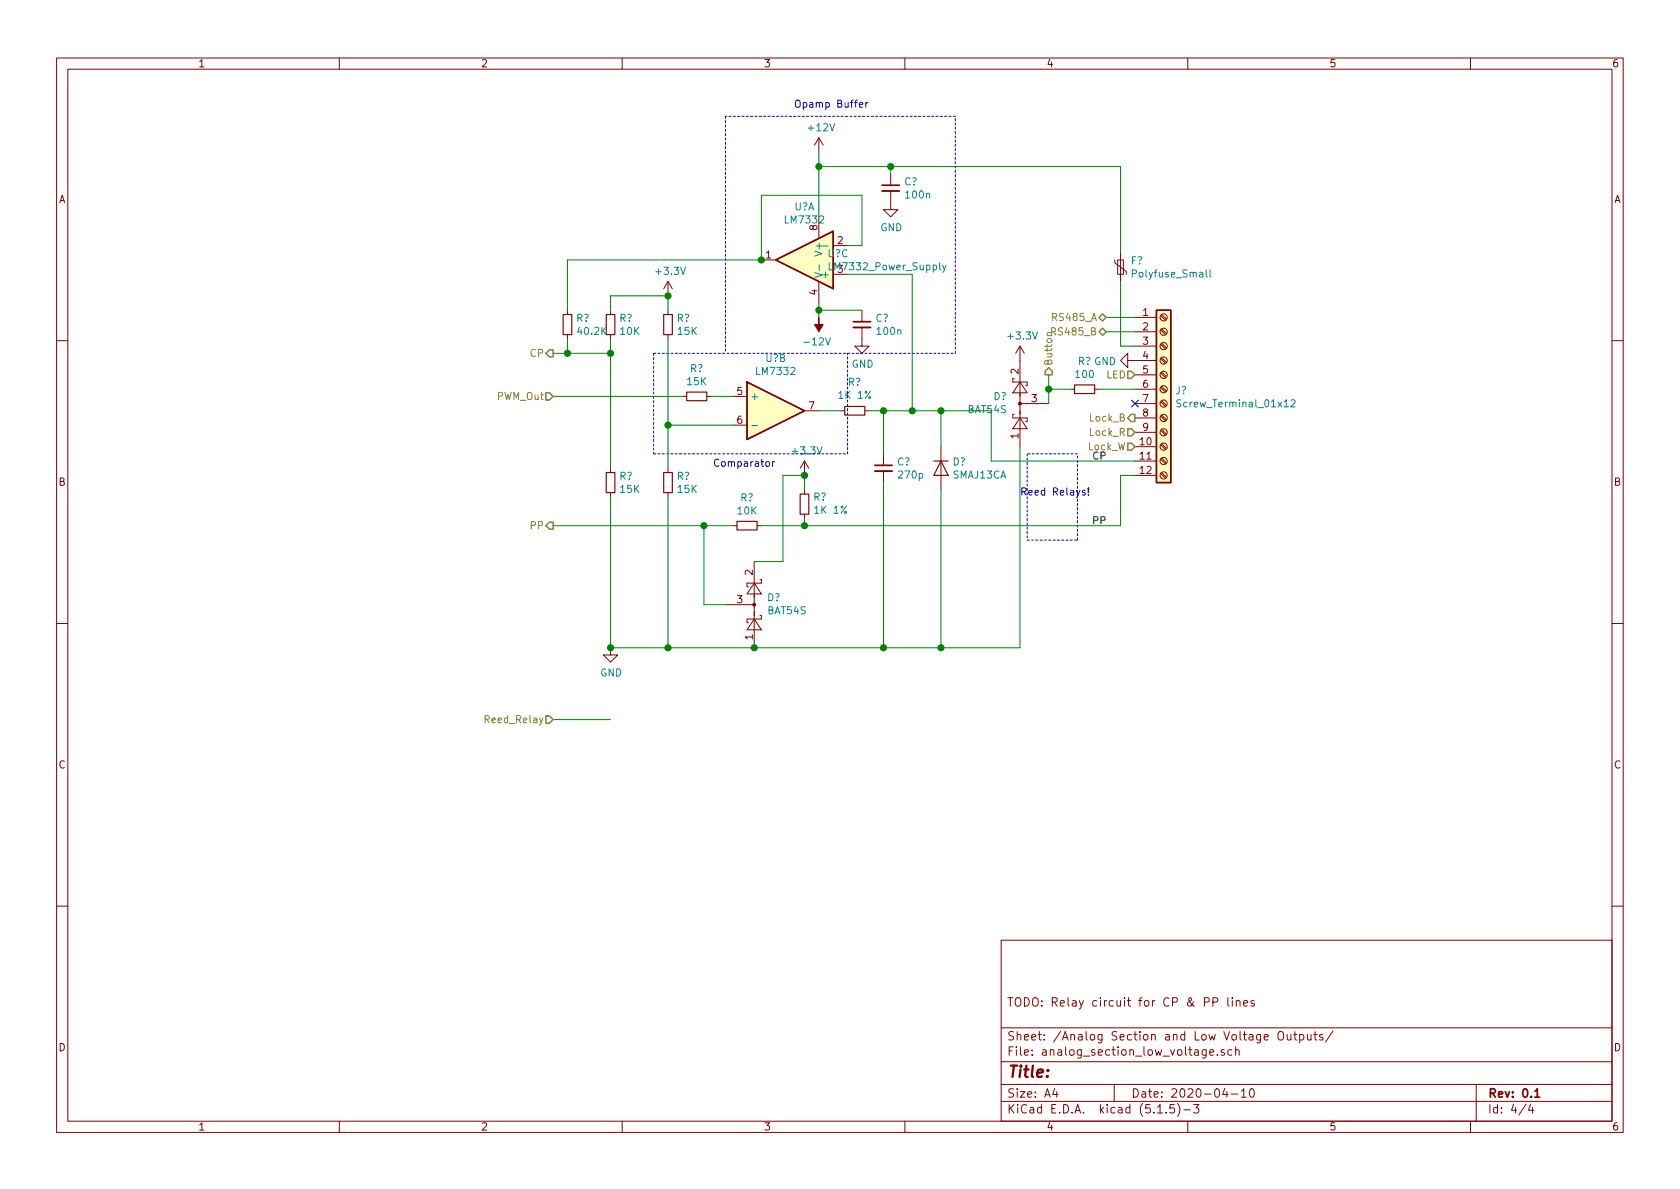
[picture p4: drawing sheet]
EESchema Schematic File Version 4
EELAYER 30 0
EELAYER END
$Descr A4 11693 8268
encoding utf-8
Sheet 4 4
Title ""
Date "2020-04-10"
Rev "0.1"
Comp ""
Comment1 "TODO: Relay circuit for CP & PP lines"
Comment2 ""
Comment3 ""
Comment4 ""
$EndDescr
$Comp
L Connector:Screw_Terminal_01x12 J?
U 1 1
P 8100 2700
F 0 "J?" H 8180 2692 50  0000 L CNN
F 1 "Screw_Terminal_01x12" H 8180 2601 50  0000 L CNN
F 2 "" H 8100 2700 50  0001 C CNN
F 3 "~" H 8100 2700 50  0001 C CNN
	1    8100 2700
	1    0    0    -1  
$EndComp
Wire Wire Line
	7900 2200 7700 2200
Wire Wire Line
	7900 2300 7700 2300
Wire Wire Line
	7900 2400 7800 2400
Wire Wire Line
	7800 2400 7800 1950
$Comp
L Device:Polyfuse_Small F?
U 1 1
P 7800 1850
F 0 "F?" H 7868 1896 50  0000 L CNN
F 1 "Polyfuse_Small" H 7868 1805 50  0000 L CNN
F 2 "" H 7850 1650 50  0001 L CNN
F 3 "~" H 7800 1850 50  0001 C CNN
	1    7800 1850
	1    0    0    -1  
$EndComp
Wire Wire Line
	7800 1750 7800 1150
$Comp
L Device:C_Small C?
U 1 1
P 6200 1300
F 0 "C?" H 6292 1346 50  0000 L CNN
F 1 "100n" H 6292 1255 50  0000 L CNN
F 2 "" H 6200 1300 50  0001 C CNN
F 3 "~" H 6200 1300 50  0001 C CNN
	1    6200 1300
	1    0    0    -1  
$EndComp
Wire Wire Line
	6200 1150 6200 1200
$Comp
L power:GND #PWR0101
U 1 1
P 6200 1400
F 0 "#PWR0101" H 6200 1150 50  0001 C CNN
F 1 "GND" H 6205 1227 50  0000 C CNN
F 2 "" H 6200 1400 50  0001 C CNN
F 3 "" H 6200 1400 50  0001 C CNN
	1    6200 1400
	1    0    0    -1  
$EndComp
Wire Wire Line
	5700 1150 5700 1050
$Comp
L power:+12V #PWR0102
U 1 1
P 5700 1050
F 0 "#PWR0102" H 5700 900 50  0001 C CNN
F 1 "+12V" H 5715 1223 50  0000 C CNN
F 2 "" H 5700 1050 50  0001 C CNN
F 3 "" H 5700 1050 50  0001 C CNN
	1    5700 1050
	1    0    0    -1  
$EndComp
Connection ~ 6200 1150
Wire Wire Line
	6200 1150 7800 1150
$Comp
L Device:Opamp_Dual_Generic U?
U 1 1
P 5600 1800
F 0 "U?" H 5600 1433 50  0000 C CNN
F 1 "LM7332" H 5600 1524 50  0000 C CNN
F 2 "" H 5600 1800 50  0001 C CNN
F 3 "~" H 5600 1800 50  0001 C CNN
	1    5600 1800
	-1   0    0    1   
$EndComp
$Comp
L Device:Opamp_Dual_Generic U?
U 2 1
P 5400 2850
F 0 "U?" H 5400 3217 50  0000 C CNN
F 1 "LM7332" H 5400 3126 50  0000 C CNN
F 2 "" H 5400 2850 50  0001 C CNN
F 3 "~" H 5400 2850 50  0001 C CNN
	2    5400 2850
	1    0    0    -1  
$EndComp
$Comp
L Device:Opamp_Dual_Generic U?
U 3 1
P 5800 1800
F 0 "U?" H 5758 1846 50  0000 L CNN
F 1 "LM7332_Power_Supply" H 5758 1755 50  0000 L CNN
F 2 "" H 5800 1800 50  0001 C CNN
F 3 "~" H 5800 1800 50  0001 C CNN
	3    5800 1800
	1    0    0    -1  
$EndComp
Wire Wire Line
	5700 1500 5700 1150
Connection ~ 5700 1150
Wire Wire Line
	5700 1150 6200 1150
Wire Wire Line
	5900 1700 6000 1700
Wire Wire Line
	6000 1700 6000 1350
Wire Wire Line
	6000 1350 5300 1350
Wire Wire Line
	5300 1350 5300 1800
Wire Wire Line
	5700 2100 5700 2150
$Comp
L power:-12V #PWR0103
U 1 1
P 5700 2200
F 0 "#PWR0103" H 5700 2300 50  0001 C CNN
F 1 "-12V" H 5715 2373 50  0000 C CNN
F 2 "" H 5700 2200 50  0001 C CNN
F 3 "" H 5700 2200 50  0001 C CNN
	1    5700 2200
	-1   0    0    1   
$EndComp
Connection ~ 5700 2150
Wire Wire Line
	5700 2150 5700 2200
$Comp
L Device:C_Small C?
U 1 1
P 6000 2250
F 0 "C?" H 6092 2296 50  0000 L CNN
F 1 "100n" H 6092 2205 50  0000 L CNN
F 2 "" H 6000 2250 50  0001 C CNN
F 3 "~" H 6000 2250 50  0001 C CNN
	1    6000 2250
	1    0    0    -1  
$EndComp
Wire Wire Line
	5700 2150 6000 2150
$Comp
L power:GND #PWR0104
U 1 1
P 6000 2350
F 0 "#PWR0104" H 6000 2100 50  0001 C CNN
F 1 "GND" H 6005 2177 50  0000 C CNN
F 2 "" H 6000 2350 50  0001 C CNN
F 3 "" H 6000 2350 50  0001 C CNN
	1    6000 2350
	1    0    0    -1  
$EndComp
Wire Wire Line
	5900 1900 6350 1900
$Comp
L Device:R_Small R?
U 1 1
P 5950 2850
F 0 "R?" V 6146 2850 50  0000 C CNN
F 1 "1K 1%" V 6055 2850 50  0000 C CNN
F 2 "" H 5950 2850 50  0001 C CNN
F 3 "~" H 5950 2850 50  0001 C CNN
	1    5950 2850
	0    -1   -1   0   
$EndComp
Wire Wire Line
	5850 2850 5700 2850
Wire Wire Line
	6050 2850 6150 2850
Wire Wire Line
	6350 1900 6350 2850
Wire Wire Line
	5100 2950 4650 2950
Wire Wire Line
	4650 2350 4650 2950
$Comp
L Device:R_Small R?
U 1 1
P 4650 2250
F 0 "R?" H 4709 2296 50  0000 L CNN
F 1 "15K" H 4709 2205 50  0000 L CNN
F 2 "" H 4650 2250 50  0001 C CNN
F 3 "~" H 4650 2250 50  0001 C CNN
	1    4650 2250
	1    0    0    -1  
$EndComp
$Comp
L Device:R_Small R?
U 1 1
P 4650 3350
F 0 "R?" H 4709 3396 50  0000 L CNN
F 1 "15K" H 4709 3305 50  0000 L CNN
F 2 "" H 4650 3350 50  0001 C CNN
F 3 "~" H 4650 3350 50  0001 C CNN
	1    4650 3350
	1    0    0    -1  
$EndComp
Wire Wire Line
	4650 2950 4650 3250
Connection ~ 4650 2950
Wire Wire Line
	5100 2750 4950 2750
$Comp
L Device:R_Small R?
U 1 1
P 4850 2750
F 0 "R?" V 4654 2750 50  0000 C CNN
F 1 "15K" V 4745 2750 50  0000 C CNN
F 2 "" H 4850 2750 50  0001 C CNN
F 3 "~" H 4850 2750 50  0001 C CNN
	1    4850 2750
	0    1    1    0   
$EndComp
Text HLabel 3850 2750 0    50   Input ~ 0
PWM_Out
Wire Wire Line
	4650 2150 4650 2050
$Comp
L power:+3.3V #PWR0105
U 1 1
P 4650 2050
F 0 "#PWR0105" H 4650 1900 50  0001 C CNN
F 1 "+3.3V" H 4665 2223 50  0000 C CNN
F 2 "" H 4650 2050 50  0001 C CNN
F 3 "" H 4650 2050 50  0001 C CNN
	1    4650 2050
	1    0    0    -1  
$EndComp
$Comp
L Device:R_Small R?
U 1 1
P 4250 3350
F 0 "R?" H 4309 3396 50  0000 L CNN
F 1 "15K" H 4309 3305 50  0000 L CNN
F 2 "" H 4250 3350 50  0001 C CNN
F 3 "~" H 4250 3350 50  0001 C CNN
	1    4250 3350
	1    0    0    -1  
$EndComp
$Comp
L Device:R_Small R?
U 1 1
P 4250 2250
F 0 "R?" H 4309 2296 50  0000 L CNN
F 1 "10K" H 4309 2205 50  0000 L CNN
F 2 "" H 4250 2250 50  0001 C CNN
F 3 "~" H 4250 2250 50  0001 C CNN
	1    4250 2250
	1    0    0    -1  
$EndComp
Wire Wire Line
	4250 2350 4250 2450
Wire Wire Line
	4250 3450 4250 4500
Wire Wire Line
	4650 4500 4650 3450
$Comp
L power:GND #PWR0106
U 1 1
P 4250 4500
F 0 "#PWR0106" H 4250 4250 50  0001 C CNN
F 1 "GND" H 4255 4327 50  0000 C CNN
F 2 "" H 4250 4500 50  0001 C CNN
F 3 "" H 4250 4500 50  0001 C CNN
	1    4250 4500
	1    0    0    -1  
$EndComp
Wire Wire Line
	4250 2450 3950 2450
Connection ~ 4250 2450
Wire Wire Line
	4250 2450 4250 3250
Text HLabel 3850 2450 0    50   Output ~ 0
CP
Wire Wire Line
	4250 2150 4250 2050
Wire Wire Line
	4250 2050 4650 2050
Connection ~ 4650 2050
Wire Wire Line
	5300 1800 3950 1800
Wire Wire Line
	3950 1800 3950 2150
Connection ~ 5300 1800
$Comp
L Device:R_Small R?
U 1 1
P 3950 2250
F 0 "R?" H 4009 2296 50  0000 L CNN
F 1 "40.2K" H 4009 2205 50  0000 L CNN
F 2 "" H 3950 2250 50  0001 C CNN
F 3 "~" H 3950 2250 50  0001 C CNN
	1    3950 2250
	1    0    0    -1  
$EndComp
Wire Wire Line
	3950 2350 3950 2450
Connection ~ 3950 2450
Wire Wire Line
	3950 2450 3850 2450
Wire Wire Line
	3850 2750 4750 2750
Wire Wire Line
	3850 3650 4900 3650
$Comp
L Device:R_Small R?
U 1 1
P 5200 3650
F 0 "R?" V 5004 3650 50  0000 C CNN
F 1 "10K" V 5095 3650 50  0000 C CNN
F 2 "" H 5200 3650 50  0001 C CNN
F 3 "~" H 5200 3650 50  0001 C CNN
	1    5200 3650
	0    1    1    0   
$EndComp
Connection ~ 4900 3650
Wire Wire Line
	4900 3650 5100 3650
$Comp
L Device:R_Small R?
U 1 1
P 5600 3500
F 0 "R?" H 5541 3454 50  0000 R CNN
F 1 "1K 1%" H 5541 3545 50  0000 R CNN
F 2 "" H 5600 3500 50  0001 C CNN
F 3 "~" H 5600 3500 50  0001 C CNN
	1    5600 3500
	-1   0    0    1   
$EndComp
Wire Wire Line
	5300 3650 5600 3650
Wire Wire Line
	5600 3650 5600 3600
Connection ~ 5600 3650
Wire Wire Line
	5450 3300 5600 3300
Wire Wire Line
	5600 3300 5600 3400
$Comp
L power:+3.3V #PWR0107
U 1 1
P 5600 3300
F 0 "#PWR0107" H 5600 3150 50  0001 C CNN
F 1 "+3.3V" H 5615 3473 50  0000 C CNN
F 2 "" H 5600 3300 50  0001 C CNN
F 3 "" H 5600 3300 50  0001 C CNN
	1    5600 3300
	1    0    0    -1  
$EndComp
Connection ~ 5600 3300
Wire Wire Line
	7900 3300 7800 3300
Wire Wire Line
	7800 3300 7800 3650
Wire Wire Line
	5600 3650 7800 3650
Text Label 7600 3650 0    50   ~ 0
PP
$Comp
L Device:C_Small C?
U 1 1
P 6150 3250
F 0 "C?" H 6242 3296 50  0000 L CNN
F 1 "270p" H 6242 3205 50  0000 L CNN
F 2 "" H 6150 3250 50  0001 C CNN
F 3 "~" H 6150 3250 50  0001 C CNN
	1    6150 3250
	1    0    0    -1  
$EndComp
Connection ~ 6150 2850
Wire Wire Line
	6150 2850 6350 2850
Wire Wire Line
	6150 3150 6150 2850
Wire Wire Line
	6150 4500 6150 3350
Connection ~ 4650 4500
Wire Wire Line
	5250 4500 6150 4500
Connection ~ 5250 4500
Wire Wire Line
	4650 4500 5250 4500
Wire Wire Line
	5450 3900 5450 3300
Wire Wire Line
	5250 3900 5450 3900
Wire Wire Line
	4900 4200 4900 3650
Wire Wire Line
	5050 4200 4900 4200
$Comp
L Diode:BAT54S D?
U 1 1
P 5250 4200
F 0 "D?" V 5296 4288 50  0000 L CNN
F 1 "BAT54S" V 5205 4288 50  0000 L CNN
F 2 "Package_TO_SOT_SMD:SOT-23" H 5325 4325 50  0001 L CNN
F 3 "https://www.diodes.com/assets/Datasheets/ds11005.pdf" H 5130 4200 50  0001 C CNN
	1    5250 4200
	0    1    -1   0   
$EndComp
Connection ~ 4250 4500
Wire Wire Line
	4250 4500 4650 4500
Wire Wire Line
	6350 2850 6550 2850
Connection ~ 6350 2850
$Comp
L Diode:1N4148 D?
U 1 1
P 6550 3250
F 0 "D?" V 6504 3329 50  0000 L CNN
F 1 "SMAJ13CA" V 6595 3329 50  0000 L CNN
F 2 "Diode_THT:D_DO-35_SOD27_P7.62mm_Horizontal" H 6550 3075 50  0001 C CNN
F 3 "https://assets.nexperia.com/documents/data-sheet/1N4148_1N4448.pdf" H 6550 3250 50  0001 C CNN
	1    6550 3250
	0    1    1    0   
$EndComp
Wire Wire Line
	6550 2850 6550 3100
Wire Wire Line
	6550 3400 6550 4500
Wire Wire Line
	6550 4500 6150 4500
Connection ~ 6150 4500
Wire Wire Line
	6550 2850 6900 2850
Wire Wire Line
	6900 2850 6900 3200
Wire Wire Line
	6900 3200 7900 3200
Connection ~ 6550 2850
Text Label 7600 3200 0    50   ~ 0
CP
$Comp
L Diode:BAT54S D?
U 1 1
P 7100 2800
F 0 "D?" V 7146 2888 50  0000 L CNN
F 1 "BAT54S" V 7055 2888 50  0000 L CNN
F 2 "Package_TO_SOT_SMD:SOT-23" H 7175 2925 50  0001 L CNN
F 3 "https://www.diodes.com/assets/Datasheets/ds11005.pdf" H 6980 2800 50  0001 C CNN
	1    7100 2800
	0    -1   -1   0   
$EndComp
Wire Wire Line
	7100 3100 7100 4500
Wire Wire Line
	7100 4500 6550 4500
Connection ~ 6550 4500
$Comp
L power:+3.3V #PWR0108
U 1 1
P 7100 2500
F 0 "#PWR0108" H 7100 2350 50  0001 C CNN
F 1 "+3.3V" H 7115 2673 50  0000 C CNN
F 2 "" H 7100 2500 50  0001 C CNN
F 3 "" H 7100 2500 50  0001 C CNN
	1    7100 2500
	1    0    0    -1  
$EndComp
Wire Wire Line
	7300 2800 7300 2700
Wire Wire Line
	7300 2700 7450 2700
$Comp
L Device:R_Small R?
U 1 1
P 7550 2700
F 0 "R?" V 7354 2700 50  0000 C CNN
F 1 "100" V 7445 2700 50  0000 C CNN
F 2 "" H 7550 2700 50  0001 C CNN
F 3 "~" H 7550 2700 50  0001 C CNN
	1    7550 2700
	0    1    1    0   
$EndComp
Wire Wire Line
	7650 2700 7900 2700
$Comp
L power:GND #PWR0109
U 1 1
P 7900 2500
F 0 "#PWR0109" H 7900 2250 50  0001 C CNN
F 1 "GND" V 7905 2372 50  0000 R CNN
F 2 "" H 7900 2500 50  0001 C CNN
F 3 "" H 7900 2500 50  0001 C CNN
	1    7900 2500
	0    1    1    0   
$EndComp
Text HLabel 7900 2600 0    50   Input ~ 0
LED
Text HLabel 7700 2200 0    50   BiDi ~ 0
RS485_A
Text HLabel 7700 2300 0    50   BiDi ~ 0
RS485_B
NoConn ~ 7900 2800
Text HLabel 7900 2900 0    50   Output ~ 0
Lock_B
Text HLabel 7900 3000 0    50   Input ~ 0
Lock_R
Text HLabel 7900 3100 0    50   Input ~ 0
Lock_W
Wire Notes Line
	7150 3150 7150 3750
Wire Notes Line
	7150 3750 7500 3750
Wire Notes Line
	7500 3750 7500 3150
Wire Notes Line
	7500 3150 7150 3150
Text Notes 7100 3450 0    50   ~ 0
Reed Relays!
Text HLabel 3850 3650 0    50   Output ~ 0
PP
Wire Wire Line
	7300 2600 7300 2700
Connection ~ 7300 2700
Text HLabel 7300 2600 1    50   Output ~ 0
Button
Text HLabel 3850 5000 0    50   Input ~ 0
Reed_Relay
Wire Wire Line
	3850 5000 4250 5000
Wire Notes Line
	5050 800  5050 2450
Wire Notes Line
	6650 2450 6650 800 
Wire Notes Line
	6650 800  5050 800 
Text Notes 6050 750  2    50   ~ 0
Opamp Buffer\n
Wire Notes Line
	4550 2450 4550 3150
Wire Notes Line
	4550 3150 5900 3150
Wire Notes Line
	5900 3150 5900 2450
Wire Notes Line
	4550 2450 6650 2450
Text Notes 5400 3250 2    50   ~ 0
Comparator\n
$EndSCHEMATC
